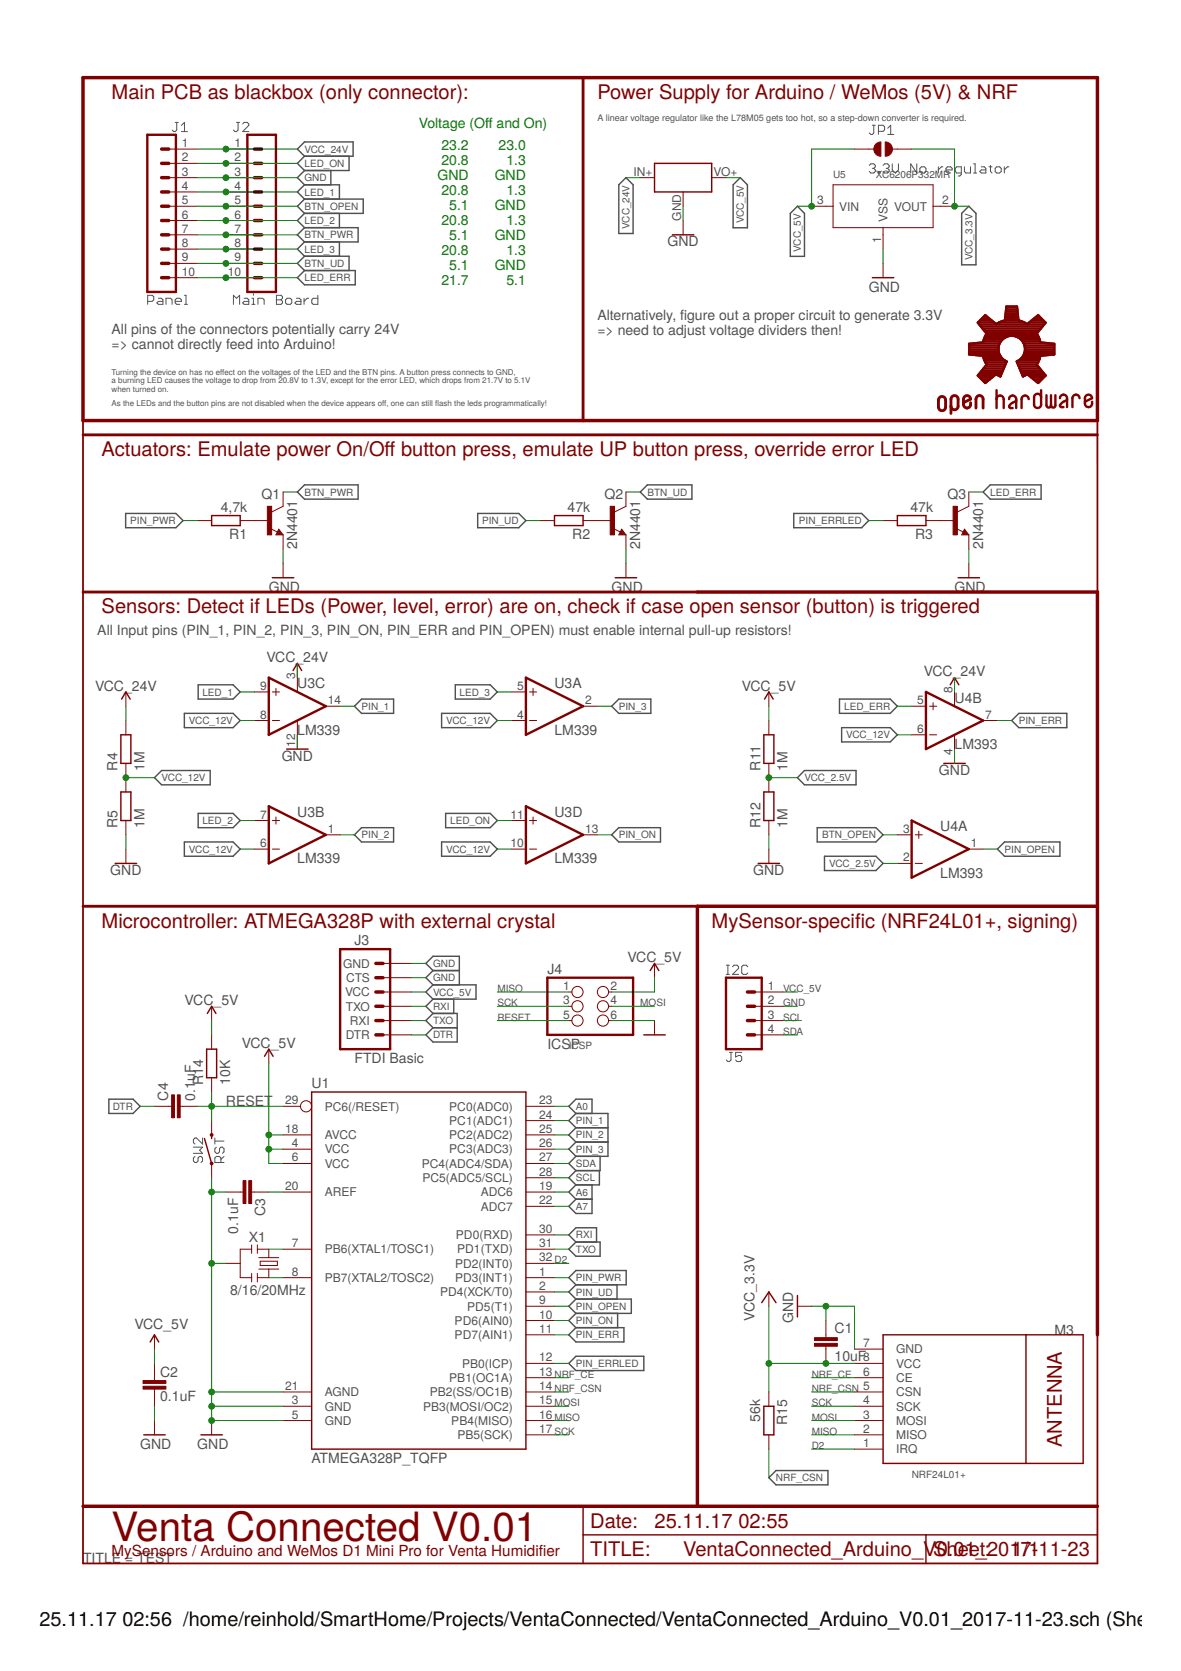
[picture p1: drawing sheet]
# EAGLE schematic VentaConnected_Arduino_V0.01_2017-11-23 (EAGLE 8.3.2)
FRAME3 (A4-SMALL-DOCFIELD): TITLE: TEST

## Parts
C1  10uF  C-EUC0805  [C0805]
C2  0.1uF  C-EUC0805  [C0805]
C3  0.1uF  C-EUC0805  [C0805]
C4  0.1uF  C-EUC0805  [C0805]
GOLD_ORB_SM1  OSHWLOGO_GOLD_ORB_SM  [OSHW2]
J1  Panel  CONN_05X2SHD  [2X5-SHROUDED]
J2  Main Board  CONN_05X2PTH  [2X5]
J3  FTDI Basic  ARDUINO_SERIAL_PROGRAMPTH  [1X06]
J4  ICSP  PINHD-2X3  [2X03]
J5  I2C  CONN_04  [1X04]
JP1  3.3V No regulator  JUMPER-SMT_2_NO_SILK  [SMT-JUMPER_2_NO_SILK]
M3  NRF24L01+  WIRELESS-NRF24L01SMD  [WIRELESS-NRF24L01-SMD]
Q1  2N4401  MMBT4401LT1-NPN-SOT23-BEC  [SOT23-BEC]
Q2  2N4401  MMBT4401LT1-NPN-SOT23-BEC  [SOT23-BEC]
Q3  2N4401  MMBT4401LT1-NPN-SOT23-BEC  [SOT23-BEC]
R1  4,7k  R-EU_R0805  [R0805]
R2  47k  R-EU_R0805  [R0805]
R3  47k  R-EU_R0805  [R0805]
R4  1M  R-EU_R0805  [R0805]
R5  1M  R-EU_R0805  [R0805]
R11  1M  R-EU_R0805  [R0805]
R12  1M  R-EU_R0805  [R0805]
R14  10K  R-EU_R0805  [R0805]
R15  56k  R-EU_R0805  [R0805]
SW2  RST  MOMENTARY-SWITCH-SPST-SMD-6.0X3.5MM  [TACTILE_SWITCH_SMD_6.0X3.5MM]
U1  ATMEGA328P_TQFP  [TQFP32-08]
U2  MINI_BUCK_CONVERTER_UPSIDEDOWN  [MINI_BUCK_CONVERTER_UPDOWN]
U3  LM339  TLC339D  [SO14]
U4  LM393  LM393D  [SO08]
U5  XC6206P332MR  PMIC-LDO-XC6206P332MR-G(SOT23)  [SOT-23]
X1  8/16/20MHz  RESONATOR1:1  [RESONATOR-SMD-1:1]

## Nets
A0: U1.23(PC0(ADC0))
A6: U1.19(ADC6)
A7: U1.22(ADC7)
AREF: C3.2 U1.20(AREF)
BTN_OPEN: J1.5 J2.5 U4.3(A:+IN)
BTN_PWR: J1.7 J2.7 Q1.C
BTN_UD: J1.9 J2.9 Q2.C
D2: M3.1(IRQ) U1.32(PD2(INT0))
DTR: C4.2 J3.1(DTR)
GND: C1.1 C2.1 C3.1 J1.3 J2.3 J3.5(CTS) J3.6(GND) J4.6 J5.2 M3.7(GND) Q1.E Q2.E Q3.E R5.1 R12.1 SW2.1 U1.3(GND) U1.5(GND) U1.21(AGND) U2.GND U3.12(P:V-) U4.4(P:V-) U5.1(VSS) X1.2
LED_1: J1.4 J2.4 U3.9(C:+IN)
LED_2: J1.6 J2.6 U3.7(B:+IN)
LED_3: J1.8 J2.8 U3.5(A:+IN)
LED_ERR: J1.10 J2.10 Q3.C U4.5(B:+IN)
LED_ON: J1.2 J2.2 U3.11(D:+IN)
MISO: J4.1 M3.2(MISO) U1.16(PB4(MISO))
MOSI: J4.4 M3.3(MOSI) U1.15(PB3(MOSI/OC2))
N$2: Q1.B R1.1
N$5: Q3.B R3.1
N$6: Q2.B R2.1
N$12: U1.8(PB7(XTAL2/TOSC2)) X1.3
N$13: U1.7(PB6(XTAL1/TOSC1)) X1.1
NRF_CE: M3.6(CE) U1.13(PB1(OC1A))
NRF_CSN: M3.5(CSN) R15.2 U1.14(PB2(SS/OC1B))
PIN_1: U1.24(PC1(ADC1)) U3.14(C:OUT)
PIN_2: U1.25(PC2(ADC2)) U3.1(B:OUT)
PIN_3: U1.26(PC3(ADC3)) U3.2(A:OUT)
PIN_ERR: U1.11(PD7(AIN1)) U4.7(B:OUT)
PIN_ERRLED: R3.2 U1.12(PB0(ICP))
PIN_ON: U1.10(PD6(AIN0)) U3.13(D:OUT)
PIN_OPEN: U1.9(PD5(T1)) U4.1(A:OUT)
PIN_PWR: R1.2 U1.1(PD3(INT1))
PIN_UD: R2.2 U1.2(PD4(XCK/T0))
RESET: C4.1 J4.5 R14.1 SW2.2 U1.29(PC6(/RESET))
RXI: J3.3(TXO) U1.30(PD0(RXD))
SCK: J4.3 M3.4(SCK) U1.17(PB5(SCK))
SCL: J5.3 U1.28(PC5(ADC5/SCL))
SDA: J5.4 U1.27(PC4(ADC4/SDA))
TXO: J3.2(RXI) U1.31(PD1(TXD))
VCC_2.5V: R11.1 R12.2 U4.2(A:-IN)
VCC_3.3V: C1.2 JP1.2 M3.8(VCC) R15.1 U5.2(VOUT)
VCC_5V: C2.2 J3.4(VCC) J4.2 J5.1 JP1.1 R11.2 R14.2 U1.4(VCC) U1.6(VCC) U1.18(AVCC) U2.VO+(VOUT) U5.3(VIN)
VCC_12V: R4.1 R5.2 U3.4(A:-IN) U3.6(B:-IN) U3.8(C:-IN) U3.10(D:-IN) U4.6(B:-IN)
VCC_24V: J1.1 J2.1 R4.2 U2.IN+(VIN) U3.3(P:V+) U4.8(P:V+)

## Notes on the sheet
- Main PCB as blackbox (only connector): | Power Supply for Arduino / WeMos (5V) & NRF
- A linear voltage regulator like the L78M05 gets too hot, so a step-down converter is required.
- Voltage (Off and On)
- 23.2
  20.8
  GND
  20.8
  5.1
  20.8
  5.1
  20.8
  5.1
  21.7
- 23.0
  1.3
  GND
  1.3
  GND
  1.3
  GND
  1.3
  GND
  5.1
- Alternatively, figure out a proper circuit to generate 3.3V 
  => need to adjust voltage dividers then!
- All pins of the connectors potentially carry 24V 
  => cannot directly feed into Arduino!
- Turning the device on has no effect on the voltages of the LED and the BTN pins. A button press connects to GND, 
  a burning LED causes the voltage to drop from 20.8V to 1.3V, except for the error LED, which drops from 21.7V to 5.1V 
  when turned on.
- As the LEDs and the button pins are not disabled when the device appears off, one can still flash the leds programmatically!
- Actuators: Emulate power On/Off button press, emulate UP button press, override error LED
- Sensors: Detect if LEDs (Power, level, error) are on, check if case open sensor (button) is triggered
- All Input pins (PIN_1, PIN_2, PIN_3, PIN_ON, PIN_ERR and PIN_OPEN) must enable internal pull-up resistors!
- Microcontroller: ATMEGA328P with external crystal | MySensor-specific (NRF24L01+, signing)
- ICSP
- Venta Connected V0.01
- MySensors / Arduino and WeMos D1 Mini Pro for Venta Humidifier
